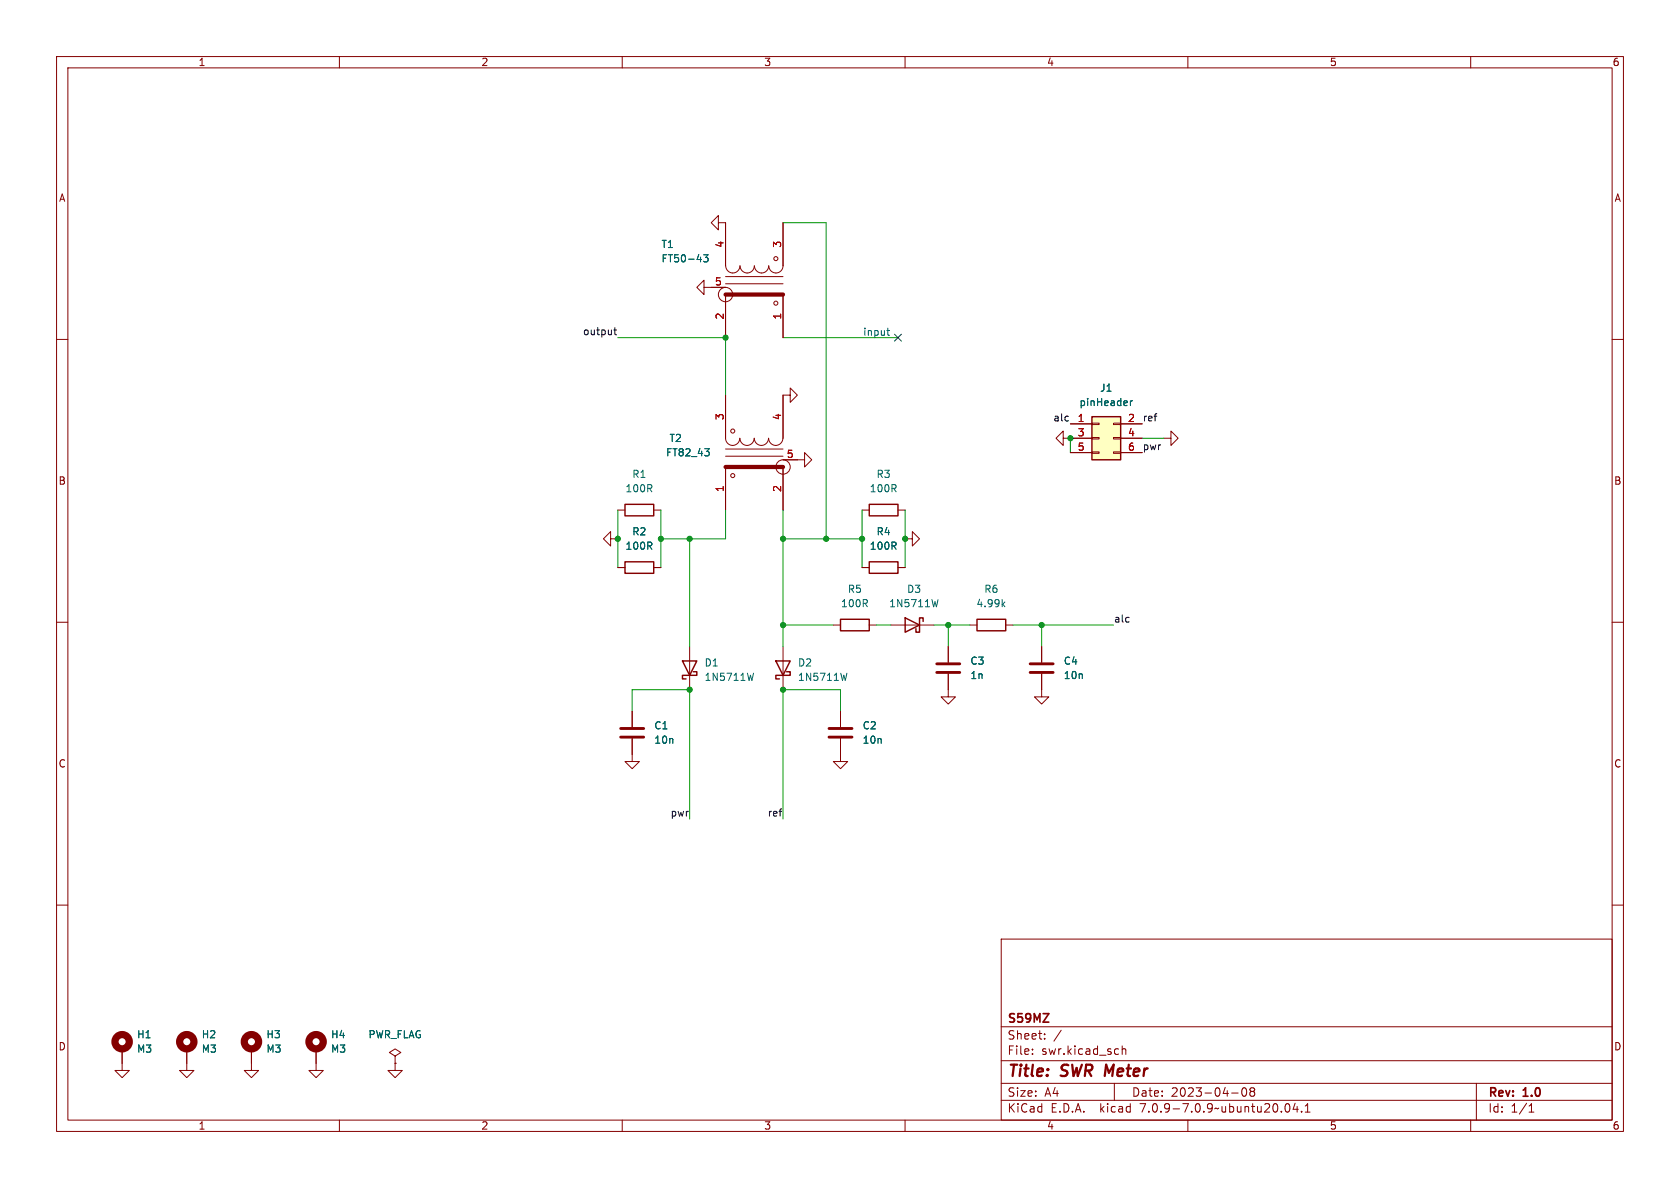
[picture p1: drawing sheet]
<svg xmlns="http://www.w3.org/2000/svg" width="297mm" height="210mm" viewBox="0 0 297 210" stroke-linecap="round" stroke-linejoin="round" font-family="sans-serif">
<g fill="none" stroke="#840000" stroke-width=".18">
<path d="M10 10h277v190h-277zM12 12h273v186h-273zM60 10v2M110 10v2M160 10v2M210 10v2M260 10v2M127 39.4v-1.3l-1.3 1.3 1.3 1.2v-1.2h1.3v7.6M138.4 39.4v7.6a1.27 1.27 0 0 1-1.2 1.3 1.27 1.27 0 0 1-1.3-1.3 1.26 1.26 0 0 1-1.3 1.3 1.26 1.26 0 0 1-1.2-1.3M10 60h2M124.5 50.8v-1.3l-1.3 1.3 1.3 1.3v-1.3h3.8M128.3 52.1v7.6"/>
<path d="M128.3 48.9h10.1M128.3 50.2h10.1M128.3 47a1.26 1.26 0 0 0 1.3 1.3 1.26 1.26 0 0 0 1.2-1.3 1.27 1.27 0 0 0 1.3 1.3 1.27 1.27 0 0 0 1.2-1.3M138.4 52.1v7.6M285 60h2M128.3 69.9v7.6a1.26 1.26 0 0 0 1.2 1.2 1.26 1.26 0 0 0 1.3-1.2M128.3 79.4h10.1M130.8 77.5a1.27 1.27 0 0 0 1.3 1.2 1.27 1.27 0 0 0 1.2-1.2 1.26 1.26 0 0 0 1.3 1.2 1.26 1.26 0 0 0 1.3-1.2M139.7 69.9v-1.3l1.3 1.3-1.3 1.2v-1.2h-1.3v7.6a1.27 1.27 0 0 1-1.2 1.2 1.27 1.27 0 0 1-1.3-1.2M188 77.5v-1.3l-1.3 1.3 1.3 1.2v-1.2h5M189.2 74.9h3.8M193 79.9h1.3v.2h-1.3z"/>
<path d="M193 77.3h1.3v.3h-1.3zM193 74.8h1.3v.3h-1.3zM196.8 79.9h1.3v.2h-1.3zM196.8 77.3h1.3v.3h-1.3zM196.8 74.8h1.3v.3h-1.3zM198.1 74.9h3.8M198.1 77.5h3.8M205.7 77.5h1.3v1.2l1.3-1.2-1.3-1.3v1.3M107.9 95.3v-1.3l-1.2 1.3 1.2 1.2v-1.2h1.3M109.2 90.2h1.3M115.6 90.2h1.2M128.3 80.6h10.1"/>
<path d="M128.3 82.6v7.6M138.4 81.3h3.8v1.3l1.3-1.3-1.3-1.3v1.3M138.4 82.6v7.6M152.4 90.2h1.3M158.7 90.2h1.3M160 95.3h1.3v1.2l1.3-1.2-1.3-1.3v1.3M189.2 80h3.8M198.1 80h3.8M10 110h2M109.2 100.3h1.3M115.6 100.3h1.2M121.9 114.3v7.6"/>
<path d="M138.4 114.3v7.6M147.3 110.5h1.3M152.4 100.3h1.3M153.7 110.5h1.2M157.5 110.5h7.6M158.7 100.3h1.3M167.6 119.1v4.1h1.3l-1.3 1.3-1.2-1.3h1.2M167.6 114.3v2.8M171.4 110.5h1.3M177.8 110.5h1.3M184.1 119.1v4.1h1.3l-1.3 1.3-1.2-1.3h1.2M184.1 114.3v2.8"/>
<path d="M285 110h2M111.8 130.6v4h1.2l-1.2 1.3-1.3-1.3h1.3M111.8 125.7v2.8M148.6 130.6v4h1.3l-1.3 1.3-1.3-1.3h1.3M148.6 125.7v2.8M10 160h2M285 160h2M177 166h108v32h-108zM21.6 185.4v3.8h1.3l-1.3 1.3-1.3-1.3h1.3M33 185.4v3.8h1.3l-1.3 1.3-1.3-1.3h1.3M44.4 185.4v3.8h1.3l-1.3 1.3-1.2-1.3h1.2M55.9 185.4v3.8h1.2l-1.2 1.3-1.3-1.3h1.3"/>
<path d="M60 198v2M69.8 188v1.2h1.3l-1.3 1.3-1.2-1.3h1.2M69.8 186.7l1.1-.6-1.1-.7-1 .7 1 .6v1.3M69.8 188h.1M110 198v2M160 198v2M177 194.5h108M177 191.5h108M177 187.5h108M177 181.5h108M182.5 186.3v.1M182.5 185.5v.1"/>
<path d="M184.7 183.6v.1M184.7 182.8v.1M187.6 182.1l-1.3 2M197 191.5v3M198.4 184.9v1.5M198.4 185.5l.2-.1 .4 .1v.9M210 198v2M217.7 193.2h1.2M219.7 192.4l.2-.1a.81 .81 0 0 1 .6 .6 .81 .81 0 0 1-.3 .8l-.2 .1a.81 .81 0 0 1-.3-1.4zM221.2 192.9l-.2-.2 .2-.4 .5 .1 .1 .2-.3 .3M221.2 192.9l-.2 .3v.3l.2 .3 .5-.1 .1-.2-.1-.4-.2-.2M221.2 192.9h.3"/>
<path d="M227.3 195.2l.2-.1a.81 .81 0 0 1 .6 .6 .81 .81 0 0 1-.3 .8l-.1 .1a.81 .81 0 0 1-.4-1.4zM229 195l-.4 1.1h.9M229.3 195.6v1M230.1 196.5v.1M230.7 196.6h.9M230.7 195.5l.5-.4v1.5M260 198v2M261 191.5v6.5M270.3 196.6h.9M270.3 195.5l.4-.4v1.5"/>
<circle cx="128.3" cy="52.1" r="1.27"/>
<circle cx="137.2" cy="53.6" r=".36"/>
<circle cx="137.2" cy="45.7" r=".36"/>
<circle cx="129.5" cy="76.2" r=".36"/>
<circle cx="129.5" cy="84.1" r=".36"/>
<circle cx="138.4" cy="82.5" r="1.27"/>
</g>
<g fill="none" stroke="#840000" stroke-width="1.3">
<circle cx="21.6" cy="184.1" r="1.27"/>
<circle cx="33" cy="184.1" r="1.27"/>
<circle cx="44.4" cy="184.1" r="1.27"/>
<circle cx="55.9" cy="184.1" r="1.27"/>
</g>
<g fill="none" stroke="#840000" stroke-width=".25">
<path d="M193 73.7h5.1v7.6h-5.1zM110.5 99.3h5.1v2h-5.1zM110.5 89.2h5.1v2h-5.1zM153.7 89.2h5v2h-5zM153.7 99.3h5v2h-5zM120.6 116.8h2.6l-1.3 2.6zM122.6 118.7h.6v.7h-2.6v.6h.7M137.2 116.8h2.5l-1.3 2.6zM139.1 118.7h.6v.7h-2.5v.6h.6M148.6 109.5h5.1v2h-5.1zM160 109.2l2.6 1.3-2.6 1.3zM163.2 109.9v-.7h-.6v2.6h-.7v-.7"/>
<path d="M172.7 109.5h5.1v2h-5.1z"/>
</g>
<path d="M165.6 118.9h4.1M165.6 117.3h4.1M182.1 118.9h4.1M182.1 117.3h4.1M109.7 130.3h4.1M109.7 128.8h4.1M146.6 130.3h4M146.6 128.8h4" fill="none" stroke="#840000" stroke-width=".51"/>
<path d="M124.4 45h.8l-.4 .5 .3 .1v.6l-.2 .1-.5-.1M124.6 79.3h.8l-.4 .5M125.3 79.9l.1 .1-.1 .5M199.8 70.9v.8M200.2 70.9l-.4 .2M133.2 119l-.3 1.3M149.7 119l-.3 1.3M165.8 106l-.3 1.3M177.3 106.8l.3 .5M177.6 106.4l-.4 .5" fill="none" stroke="#006464" stroke-width=".18"/>
<path d="M128.3 52.1h10.1M128.3 82.6h10.1" fill="none" stroke="#840000" stroke-width=".75"/>
<path d="M193 73.7h5.1v7.6h-5.1z" fill="#ffffc2" stroke="#ffffc2" stroke-width=".18"/>
<path d="M108.5 58.3h.5M108.7 57.9v1.1l.3 .2" fill="none" stroke="#0f0f0f" stroke-width=".18"/>
<path d="M156.8 58.4h.5M157 58v1.1l.3 .2" fill="none" stroke="#0000c2" stroke-width=".18"/>
<g fill="none" stroke="#009600" stroke-width=".18">
<path d="M138.4 39.4h7.6v55.9M109.2 59.7h19.1v10.2M138.4 59.7h20.3M189.2 77.5v2.5M201.9 77.5h3.8M109.2 90.2v10.1M116.8 90.2v10.1M121.9 95.3v19M128.3 90.2v5.1h-11.5M138.4 90.2v24.1M138.4 95.3h14M152.4 90.2v10.1"/>
<path d="M160 90.2v10.1M138.4 110.5h8.9M154.9 110.5h2.6M165.1 110.5h6.3M167.6 110.5v3.8M179.1 110.5h17.7M184.1 110.5v3.8M111.8 125.7v-3.8h10.1v22.9M148.6 125.7v-3.8h-10.2v22.9"/>
</g>
<path d="M158.1 59.1l1.3 1.2M159.4 59.1l-1.3 1.2" fill="none" stroke="#000084" stroke-width=".18"/>
<g fill="#009600" stroke="#009600" stroke-width=".18">
<circle cx="160" cy="95.3" r=".46"/>
<circle cx="184.1" cy="110.5" r=".46"/>
<circle cx="189.2" cy="77.5" r=".46"/>
<circle cx="167.6" cy="110.5" r=".46"/>
<circle cx="109.2" cy="95.3" r=".46"/>
<circle cx="121.9" cy="95.3" r=".46"/>
<circle cx="116.8" cy="95.3" r=".46"/>
<circle cx="138.4" cy="121.9" r=".46"/>
<circle cx="138.4" cy="95.3" r=".46"/>
<circle cx="146" cy="95.3" r=".46"/>
<circle cx="138.4" cy="110.5" r=".46"/>
<circle cx="121.9" cy="121.9" r=".46"/>
<circle cx="152.4" cy="95.3" r=".46"/>
<circle cx="128.3" cy="59.7" r=".46"/>
</g>
<g font-size="2.8" fill="#840000">
<text x="178" y="190.9">Title:</text>
<text x="187.7" y="190.9">SWR Meter</text>
</g>
<g font-size="2.1" fill="#840000">
<text x="178" y="184">Sheet:</text>
<text x="178" y="181.2">S59MZ</text>
<text x="178" y="186.7">File:</text>
<text x="184.1" y="186.7">swr.kicad_sch</text>
<text x="178" y="196.9">KiCad</text>
<text x="178" y="194.1">Size:</text>
<text x="184.7" y="194.1">A4</text>
<text x="185.7" y="196.9">E.D.A.</text>
<text x="194.6" y="196.9">kicad</text>
<text x="200" y="194.1">Date:</text>
<text x="201.8" y="196.9">7.0.9-7.0.9~ubuntu20.04.1</text>
<text x="207" y="194.1">2023-04-08</text>
<text x="263" y="194.3">Rev:</text>
<text x="263" y="196.9">Id:</text>
<text x="267.1" y="196.9">1/1</text>
<text x="269.4" y="194.3">1.0</text>
</g>
<g font-size="1.8" fill="#840000">
<text x="35" y="11.9">1</text>
<text x="85" y="11.9">2</text>
<text x="135" y="11.9">3</text>
<text x="185" y="11.9">4</text>
<text x="235" y="11.9">5</text>
<text x="285" y="11.9">6</text>
<text x="10.3" y="35.9">A</text>
<text x="285.3" y="35.9">A</text>
<text x="10.3" y="85.9">B</text>
<text x="285.3" y="85.9">B</text>
<text x="10.3" y="135.9">C</text>
<text x="285.3" y="135.9">C</text>
<text x="10.3" y="185.9">D</text>
<text x="285.3" y="185.9">D</text>
<text x="35" y="199.9">1</text>
<text x="85" y="199.9">2</text>
<text x="135" y="199.9">3</text>
<text x="185" y="199.9">4</text>
<text x="235" y="199.9">5</text>
<text x="285" y="199.9">6</text>
</g>
<g font-size="1.8" fill="#006464">
<text x="116.8" y="44">T1</text>
<text x="116.8" y="46.6">FT50-43</text>
<text x="190.7" y="72">pinHeader</text>
<text x="194.4" y="69.4">J1</text>
<text x="117.7" y="80.9">FT82_43</text>
<text x="118.3" y="78.3">T2</text>
<text x="110.5" y="87.2">100R</text>
<text x="111.7" y="84.7">R1</text>
<text x="153.7" y="87.2">100R</text>
<text x="154.9" y="84.7">R3</text>
<text x="111.7" y="94.8">R2</text>
<text x="154.9" y="94.8">R4</text>
<text x="110.5" y="97.4">100R</text>
<text x="153.7" y="97.4">100R</text>
<text x="148.6" y="107.5">100R</text>
<text x="149.8" y="105">R5</text>
<text x="157.1" y="107.5">1N5711W</text>
<text x="160.3" y="105">D3</text>
<text x="172.5" y="107.5">4.99k</text>
<text x="173.9" y="105">R6</text>
<text x="124.5" y="118">D1</text>
<text x="141" y="118">D2</text>
<text x="171.5" y="117.7">C3</text>
<text x="188" y="117.7">C4</text>
<text x="124.5" y="120.6">1N5711W</text>
<text x="141" y="120.6">1N5711W</text>
<text x="171.5" y="120.2">1n</text>
<text x="188" y="120.2">10n</text>
<text x="115.6" y="129.1">C1</text>
<text x="115.6" y="131.7">10n</text>
<text x="152.4" y="129.1">C2</text>
<text x="152.4" y="131.7">10n</text>
<text x="24.1" y="183.7">H1</text>
<text x="35.6" y="183.7">H2</text>
<text x="47" y="183.7">H3</text>
<text x="58.4" y="183.7">H4</text>
<text x="65" y="183.7">PWR_FLAG</text>
<text x="24.1" y="186.3">M3</text>
<text x="35.6" y="186.3">M3</text>
<text x="47" y="186.3">M3</text>
<text x="58.4" y="186.3">M3</text>
</g>
<g font-size="1.8" fill="#a90000">
<text x="128" y="43.9" transform="rotate(-90 128 43.9)">4</text>
<text x="138.2" y="43.9" transform="rotate(-90 138.2 43.9)">3</text>
<text x="126.3" y="50.5">5</text>
<text x="128" y="56.6" transform="rotate(-90 128 56.6)">2</text>
<text x="138.2" y="56.6" transform="rotate(-90 138.2 56.6)">1</text>
<text x="128" y="74.4" transform="rotate(-90 128 74.4)">3</text>
<text x="138.2" y="74.4" transform="rotate(-90 138.2 74.4)">4</text>
<text x="190.4" y="74.7">1</text>
<text x="190.4" y="77.2">3</text>
<text x="199.3" y="74.7">2</text>
<text x="199.3" y="77.2">4</text>
<text x="139" y="81">5</text>
<text x="190.4" y="79.8">5</text>
<text x="199.3" y="79.8">6</text>
<text x="128" y="87.1" transform="rotate(-90 128 87.1)">1</text>
<text x="138.2" y="87.1" transform="rotate(-90 138.2 87.1)">2</text>
</g>
<g font-size="1.8" fill="#0f0f0f">
<text x="103" y="59.3">output</text>
<text x="186.1" y="74.6">alc</text>
<text x="201.9" y="74.6">ref</text>
<text x="201.9" y="79.7">pwr</text>
<text x="196.8" y="110.1">alc</text>
<text x="118.5" y="144.4">pwr</text>
<text x="135.6" y="144.4">ref</text>
</g>
<text font-size="1.8" fill="#0000c2" x="152.5" y="59.4">input</text>
</svg>
